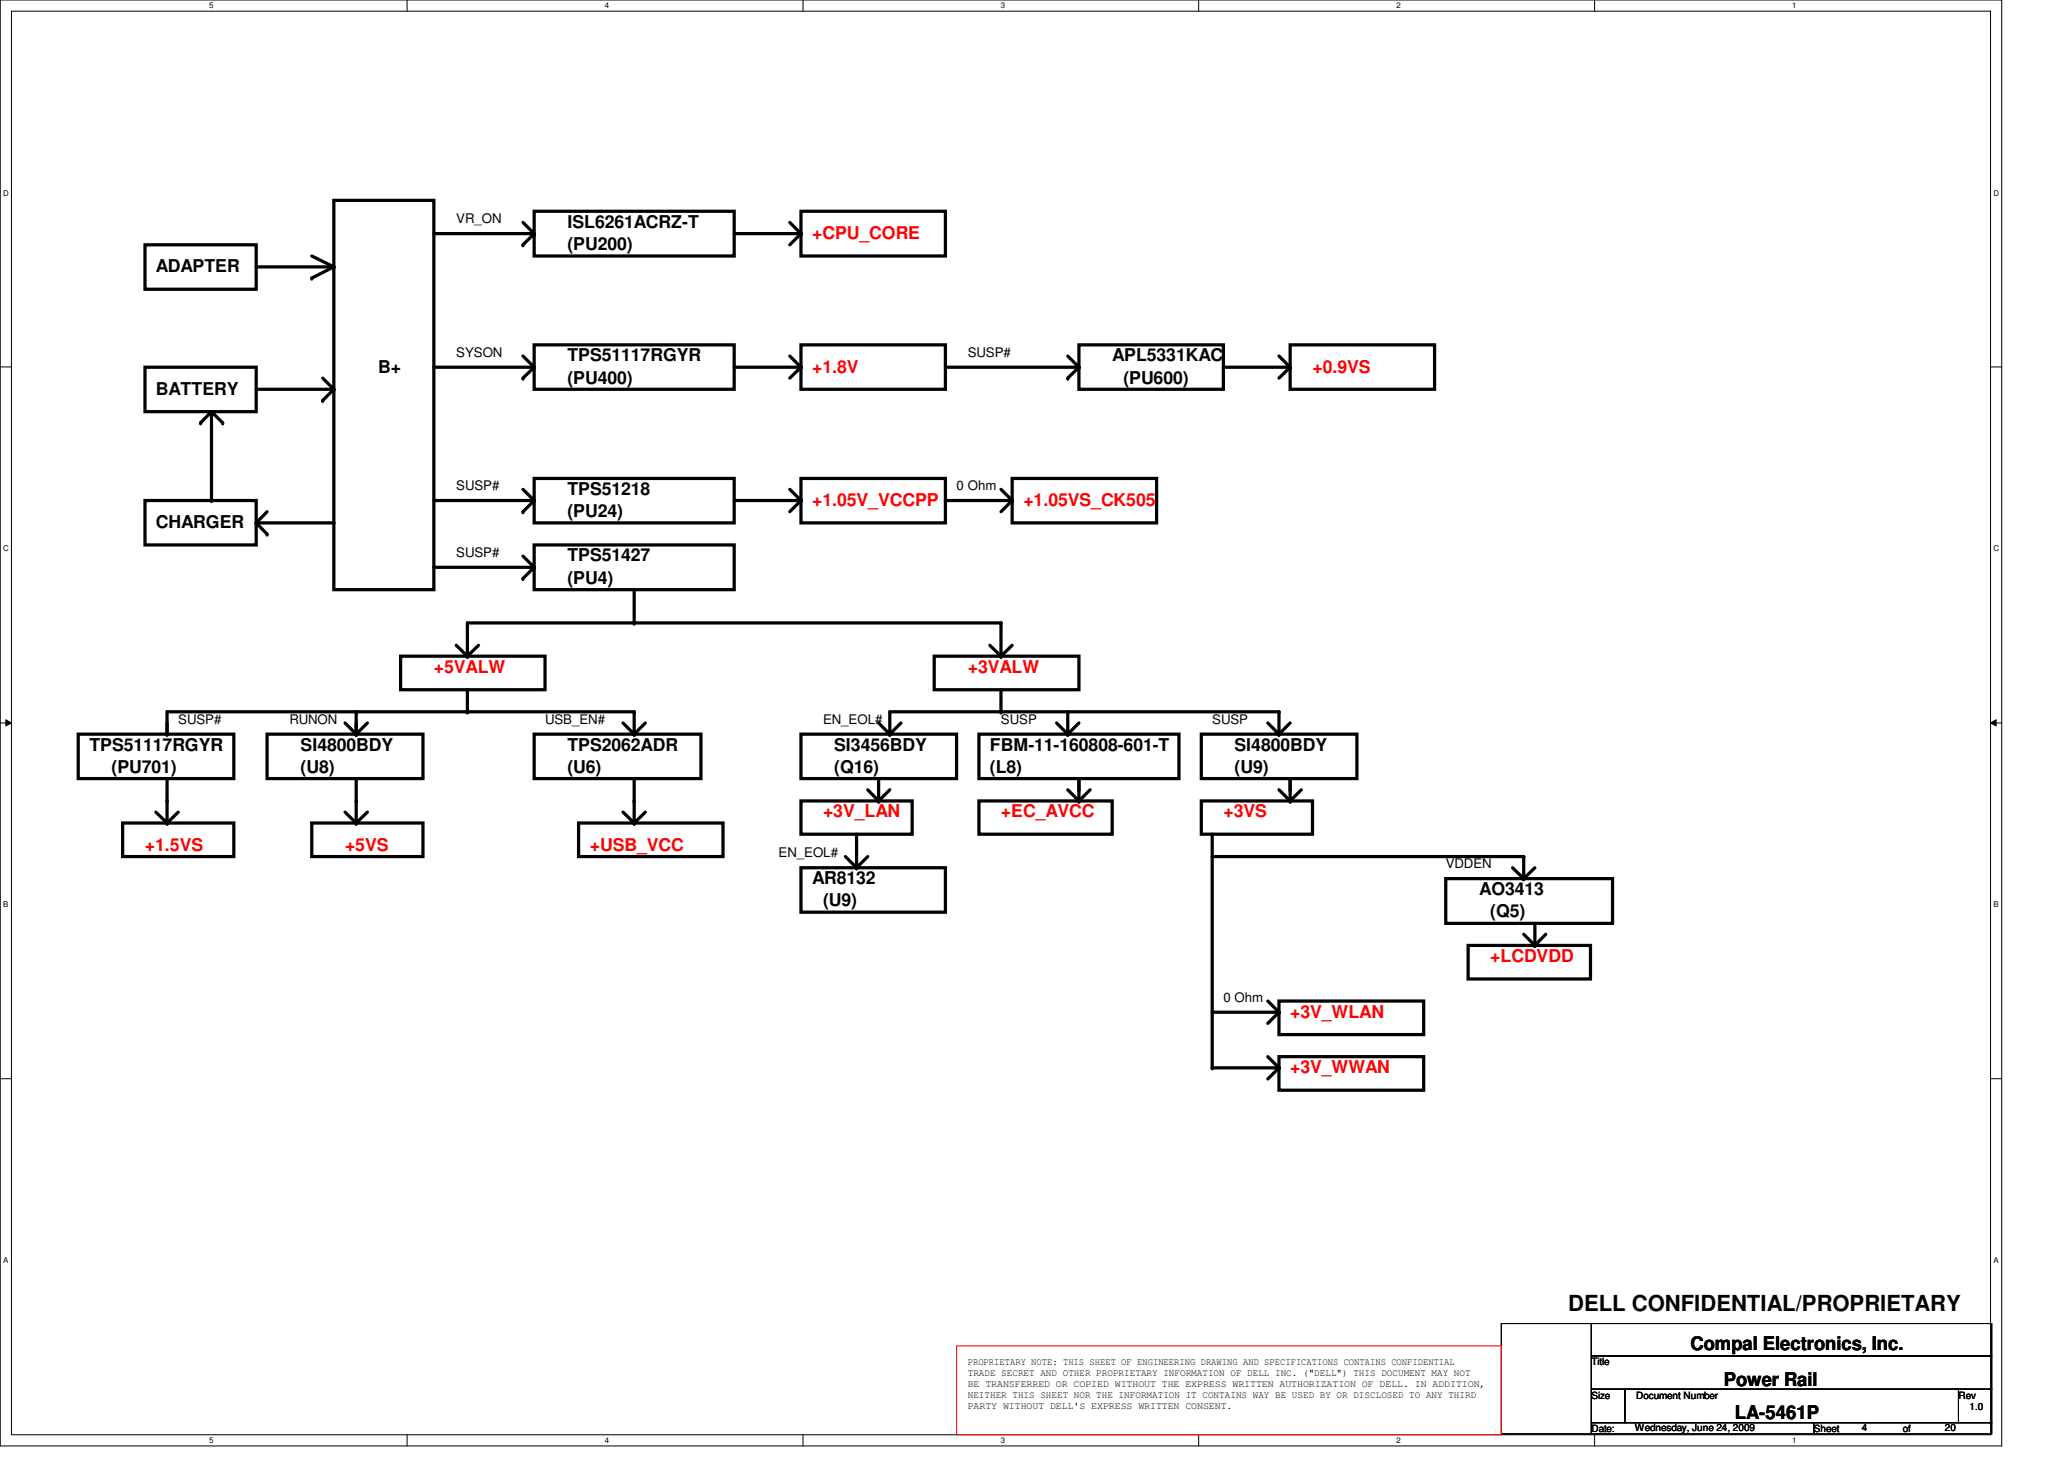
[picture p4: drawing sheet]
<svg xmlns="http://www.w3.org/2000/svg" width="297mm" height="210mm" viewBox="0 0 297 210" stroke-linecap="round" stroke-linejoin="round" font-family="sans-serif">
<path d="M0 0h288.1v208h-288.1zM1.6 1.6h284.9v204.8h-284.9z" fill="none" stroke="#000" stroke-width=".14"/>
<g fill="#fff">
<path d="M30.1 .2h.6v1.2h-.6z"/>
<path d="M30.1 206.6h.6v1.2h-.6z"/>
</g>
<path d="M58.6 0v1.6M58.6 206.4v1.6" fill="none" stroke="#000" stroke-width=".14"/>
<g fill="#fff">
<path d="M87 .2h.6v1.2h-.6z"/>
<path d="M87 206.6h.6v1.2h-.6z"/>
</g>
<path d="M115.6 0v1.6M115.6 206.4v1.6" fill="none" stroke="#000" stroke-width=".14"/>
<g fill="#fff">
<path d="M144 .2h.6v1.2h-.6z"/>
<path d="M144 206.6h.6v1.2h-.6z"/>
</g>
<path d="M172.5 0v1.6M172.5 206.4v1.6" fill="none" stroke="#000" stroke-width=".14"/>
<g fill="#fff">
<path d="M201 .2h.5v1.2h-.5z"/>
<path d="M201 206.6h.5v1.2h-.5z"/>
</g>
<path d="M229.5 0v1.6M229.5 206.4v1.6" fill="none" stroke="#000" stroke-width=".14"/>
<g fill="#fff">
<path d="M257.9 .2h.6v1.2h-.6z"/>
<path d="M257.9 206.6h.6v1.2h-.6z"/>
<path d="M.5 27.2h.7v1.2h-.7z"/>
<path d="M286.9 27.2h.8v1.2h-.8z"/>
<path d="M.5 78.4h.7v1.1h-.7z"/>
<path d="M286.9 78.4h.8v1.1h-.8z"/>
</g>
<path d="M0 52.8h1.6M286.5 52.8h1.6" fill="none" stroke="#000" stroke-width=".14"/>
<g fill="#fff">
<path d="M.5 129.6h.7v1.2h-.7z"/>
<path d="M286.9 129.6h.7v1.2h-.7z"/>
</g>
<path d="M0 104h1.6M.8 103.5l.8 .5-.8 .4zM286.5 104l.8-.5v.9zM286.5 104h1.6" fill="none" stroke="#000" stroke-width=".14"/>
<path d="M.8 103.5l.8 .5-.8 .4zM286.5 104l.8-.5v.9z" fill="#000"/>
<g fill="#fff">
<path d="M.5 180.8h.7v1.1h-.7z"/>
<path d="M286.9 180.8h.7v1.1h-.7z"/>
</g>
<path d="M0 155.2h1.6M286.5 155.2h1.6M216.1 190.4h12.9v15.9h-12.9zM229 190.4h57.6v4.7h-57.6zM229 195.1h57.6v4.8h-57.6zM229 199.9h4.8v4.8h-4.8zM233.8 199.9h48.1v4.8h-48.1zM281.9 199.9h4.7v4.8h-4.7zM229 204.7h32v1.6h-32zM261 204.7h25.6v1.6h-25.6z" fill="none" stroke="#000" stroke-width=".14"/>
<path d="M137.7 193.6h78.4v12.8h-78.4z" fill="none" stroke="#f00" stroke-width=".14"/>
<g fill="none" stroke="#000" stroke-width=".47">
<path d="M20.9 35.2h16v6.4h-16zM36.9 38.4h11.1M44.9 36.8l3.1 1.6M48 28.8h14.4v56h-14.4zM48 38.4l-3.1 1.6M62.4 33.6h14.5M75.3 32l1.6 1.6M76.9 30.4h28.8v6.4h-28.8zM76.9 33.6l-1.6 1.6M105.7 33.6h9.6M113.7 32l1.6 1.6M115.3 30.4h20.8v6.4h-20.8z"/>
<path d="M115.3 33.6l-1.6 1.6M20.9 52.8h16v6.4h-16zM30.4 59.2v12.8M30.4 59.2l-1.5 1.6M30.4 59.2l1.6 1.6M36.9 56h11.1M46.4 54.4l1.6 1.6M48 56l-1.6 1.6M62.4 52.8h14.5M75.3 51.2l1.6 1.6M76.9 49.6h28.8v6.4h-28.8zM76.9 52.8l-1.6 1.6"/>
<path d="M105.7 52.8h9.6M113.7 51.2l1.6 1.6M115.3 49.6h20.8v6.4h-20.8zM115.3 52.8l-1.6 1.6M136.1 52.8h19.2M153.7 51.2l1.6 1.6M155.3 49.6h20.8v6.4h-20.8zM155.3 52.8l-1.6 1.6M176.1 52.8h9.6M184.1 51.2l1.6 1.6M185.7 49.6h20.8v6.4h-20.8zM185.7 52.8l-1.6 1.6"/>
<path d="M20.9 72h16v6.4h-16zM36.9 75.2h11.1M36.9 75.2l1.5 1.6M38.4 73.6l-1.5 1.6M62.4 72h14.5M75.3 70.4l1.6 1.6M76.9 68.8h28.8v6.4h-28.8zM76.9 78.4h28.8v6.4h-28.8zM76.9 72l-1.6 1.6M105.7 72h9.6M113.7 70.4l1.6 1.6M115.3 68.8h20.8v6.4h-20.8z"/>
<path d="M115.3 72l-1.6 1.6M136.1 72h9.6M144.1 70.4l1.6 1.6M145.7 68.8h20.8v6.4h-20.8zM145.7 72l-1.6 1.6M57.7 94.4h20.7v4.8h-20.7zM62.4 81.6h14.5M65.7 92.8l1.6 1.6M67.3 94.4v-4.8h76.8v4.8M67.3 99.2v3.2M68.9 92.8l-1.6 1.6M75.3 80l1.6 1.6"/>
<path d="M76.9 81.6l-1.6 1.6M91.3 84.8v4.8M134.4 94.4h20.9v4.8h-20.9zM142.4 92.8l1.7 1.6M144.1 99.2v3.2M145.7 92.8l-1.6 1.6M11.3 105.6h22.4v6.4h-22.4zM17.6 118.4h16.1v4.8h-16.1zM22.4 116.8l1.6 1.6M24 105.6v-3.2h67.3v3.2M24 112v6.4M25.7 116.8l-1.7 1.6"/>
<path d="M38.4 105.6h22.5v6.4h-22.5zM44.9 118.4h16v4.8h-16zM49.7 104l1.6 1.6M49.7 116.8l1.6 1.6M51.3 102.4v3.2M51.3 112v6.4M52.9 104l-1.6 1.6M52.9 116.8l-1.6 1.6M76.9 105.6h24v6.4h-24zM83.3 118.4h20.8v4.8h-20.8zM89.7 104l1.6 1.6M89.7 116.8l1.6 1.6"/>
<path d="M91.3 112v6.4M92.9 104l-1.6 1.6M92.9 116.8l-1.6 1.6M115.3 105.6h22.4v6.4h-22.4zM115.3 115.2h16v4.8h-16zM124.9 113.6l1.5 1.6M126.4 104l1.7 1.6M126.4 112v3.2M128.1 105.6v-3.2h56v3.2M128.1 113.6l-1.7 1.6M129.7 104l-1.6 1.6M140.9 105.6h28.8v6.4h-28.8z"/>
<path d="M140.9 115.2h19.2v4.8h-19.2zM152.1 104l1.6 1.6M153.7 102.4v3.2M153.7 113.6l1.6 1.6M155.3 104l-1.6 1.6M155.3 112v3.2M156.9 113.6l-1.6 1.6M172.9 105.6h22.4v6.4h-22.4zM172.9 115.2h16v4.8h-16zM182.5 104l1.6 1.6M184.1 113.6l1.6 1.6M185.7 104l-1.6 1.6"/>
<path d="M185.7 112v3.2M187.3 113.6l-1.6 1.6M115.3 124.8h20.8v6.4h-20.8zM121.7 123.2l1.6 1.6M123.3 120v4.8M124.9 123.2l-1.6 1.6M174.5 120v33.6h9.6M174.5 123.2h44.8v3.2M208.1 126.4h24v6.4h-24zM211.3 136h17.6v4.8h-17.6zM217.7 124.8l1.6 1.6M219.3 134.4l1.6 1.6"/>
<path d="M220.9 124.8l-1.6 1.6M220.9 132.8v3.2M222.5 134.4l-1.6 1.6M174.5 145.6h9.6M182.5 144l1.6 1.6M182.5 152l1.6 1.6M184.1 144h20.8v4.8h-20.8zM184.1 152h20.8v4.8h-20.8zM184.1 145.6l-1.6 1.6M184.1 153.6l-1.6 1.6"/>
</g>
<g fill="#000">
<circle cx="48" cy="38.4" r=".23"/>
<circle cx="75.3" cy="35.2" r=".23"/>
<circle cx="76.9" cy="33.6" r=".23"/>
<circle cx="115.3" cy="33.6" r=".23"/>
<circle cx="44.9" cy="40" r=".23"/>
<circle cx="46.4" cy="57.6" r=".23"/>
<circle cx="48" cy="56" r=".23"/>
<circle cx="75.3" cy="54.4" r=".23"/>
<circle cx="76.9" cy="52.8" r=".23"/>
<circle cx="115.3" cy="52.8" r=".23"/>
<circle cx="153.7" cy="54.4" r=".23"/>
<circle cx="155.3" cy="52.8" r=".23"/>
<circle cx="185.7" cy="52.8" r=".23"/>
<circle cx="28.9" cy="60.8" r=".23"/>
<circle cx="30.4" cy="72" r=".23"/>
<circle cx="32" cy="60.8" r=".23"/>
<circle cx="36.9" cy="75.2" r=".23"/>
<circle cx="38.4" cy="76.8" r=".23"/>
<circle cx="48" cy="75.2" r=".23"/>
<circle cx="75.3" cy="73.6" r=".23"/>
<circle cx="76.9" cy="72" r=".23"/>
<circle cx="115.3" cy="72" r=".23"/>
<circle cx="145.7" cy="72" r=".23"/>
<circle cx="67.3" cy="94.4" r=".23"/>
<circle cx="75.3" cy="83.2" r=".23"/>
<circle cx="76.9" cy="81.6" r=".23"/>
<circle cx="91.3" cy="89.6" r=".23"/>
<circle cx="144.1" cy="94.4" r=".23"/>
<circle cx="144.1" cy="89.6" r=".23"/>
<circle cx="24" cy="105.6" r=".23"/>
<circle cx="24" cy="118.4" r=".23"/>
<circle cx="24" cy="115.2" r=".23"/>
<circle cx="51.3" cy="118.4" r=".23"/>
<circle cx="51.3" cy="105.6" r=".23"/>
<circle cx="51.3" cy="102.4" r=".23"/>
<circle cx="51.3" cy="115.2" r=".23"/>
<circle cx="67.3" cy="102.4" r=".23"/>
<circle cx="91.3" cy="118.4" r=".23"/>
<circle cx="91.3" cy="115.2" r=".23"/>
<circle cx="91.3" cy="102.4" r=".23"/>
<circle cx="91.3" cy="105.6" r=".23"/>
<circle cx="126.4" cy="115.2" r=".23"/>
<circle cx="128.1" cy="105.6" r=".23"/>
<circle cx="144.1" cy="102.4" r=".23"/>
<circle cx="153.7" cy="105.6" r=".23"/>
<circle cx="155.3" cy="115.2" r=".23"/>
<circle cx="155.3" cy="113.6" r=".23"/>
<circle cx="184.1" cy="102.4" r=".23"/>
<circle cx="184.1" cy="105.6" r=".23"/>
<circle cx="185.7" cy="115.2" r=".23"/>
<circle cx="185.7" cy="113.6" r=".23"/>
<circle cx="123.3" cy="124.8" r=".23"/>
<circle cx="219.3" cy="126.4" r=".23"/>
<circle cx="219.3" cy="123.2" r=".23"/>
<circle cx="220.9" cy="136" r=".23"/>
<circle cx="174.5" cy="153.6" r=".23"/>
<circle cx="184.1" cy="145.6" r=".23"/>
<circle cx="184.1" cy="153.6" r=".23"/>
</g>
<text font-size="3.2" x="225.7" y="188.6">DELL CONFIDENTIAL/PROPRIETARY</text>
<g font-size="2.7">
<text x="243.3" y="194.3">Compal Electronics, Inc.</text>
<text x="248.1" y="199.4">Power Rail</text>
<text x="249.7" y="204.2">LA-5461P</text>
</g>
<g font-size="2.5">
<text x="81.7" y="32.8">ISL6261ACRZ-T</text>
<text x="81.7" y="36">(PU200)</text>
<text x="22.4" y="39.2">ADAPTER</text>
<text x="54.4" y="53.6">B+</text>
<text x="81.7" y="52">TPS51117RGYR</text>
<text x="160.1" y="52">APL5331KAC</text>
<text x="22.4" y="56.8">BATTERY</text>
<text x="81.7" y="55.2">(PU400)</text>
<text x="161.7" y="55.2">(PU600)</text>
<text x="81.7" y="71.2">TPS51218</text>
<text x="22.4" y="76">CHARGER</text>
<text x="81.7" y="74.4">(PU24)</text>
<text x="81.7" y="80.8">TPS51427</text>
<text x="81.7" y="84">(PU4)</text>
<text x="12.9" y="108">TPS51117RGYR</text>
<text x="43.3" y="108">SI4800BDY</text>
<text x="81.7" y="108">TPS2062ADR</text>
<text x="120.1" y="108">SI3456BDY</text>
<text x="142.4" y="108">FBM-11-160808-601-T</text>
<text x="177.7" y="108">SI4800BDY</text>
<text x="16" y="111.2">(PU701)</text>
<text x="43.3" y="111.2">(U8)</text>
<text x="81.7" y="111.2">(U6)</text>
<text x="120.1" y="111.2">(Q16)</text>
<text x="142.4" y="111.2">(L8)</text>
<text x="177.7" y="111.2">(U9)</text>
<text x="116.9" y="127.2">AR8132</text>
<text x="118.4" y="130.4">(U9)</text>
<text x="212.9" y="128.8">AO3413</text>
<text x="214.5" y="132">(Q5)</text>
</g>
<g font-size="2.5" fill="#f00">
<text x="116.9" y="34.4">+CPU_CORE</text>
<text x="116.9" y="53.6">+1.8V</text>
<text x="188.9" y="53.6">+0.9VS</text>
<text x="116.9" y="72.8">+1.05V_VCCPP</text>
<text x="147.3" y="72.8">+1.05VS_CK505</text>
<text x="62.4" y="96.8">+5VALW</text>
<text x="139.3" y="96.8">+3VALW</text>
<text x="118.4" y="117.6">+3V_LAN</text>
<text x="144.1" y="117.6">+EC_AVCC</text>
<text x="176.1" y="117.6">+3VS</text>
<text x="20.9" y="122.4">+1.5VS</text>
<text x="49.7" y="122.4">+5VS</text>
<text x="84.9" y="122.4">+USB_VCC</text>
<text x="214.5" y="138.4">+LCDVDD</text>
<text x="185.7" y="146.4">+3V_WLAN</text>
<text x="185.7" y="154.4">+3V_WWAN</text>
</g>
<g font-size="1.9">
<text x="65.7" y="32.1">VR_ON</text>
<text x="65.7" y="51.3">SYSON</text>
<text x="139.3" y="51.3">SUSP#</text>
<text x="65.7" y="70.5">SUSP#</text>
<text x="137.7" y="70.5">0 Ohm</text>
<text x="65.7" y="80.1">SUSP#</text>
<text x="25.7" y="104.1">SUSP#</text>
<text x="41.7" y="104.1">RUNON</text>
<text x="78.4" y="104.1">USB_EN#</text>
<text x="118.4" y="104.1">EN_EOL#</text>
<text x="144.1" y="104.1">SUSP</text>
<text x="174.5" y="104.1">SUSP</text>
<text x="112.1" y="123.3">EN_EOL#</text>
<text x="208.1" y="124.9">VDDEN</text>
<text x="176.1" y="144.1">0 Ohm</text>
</g>
<g font-size="1.4">
<text x="139.3" y="196.4">PROPRIETARY NOTE: THIS SHEET OF ENGINEERING DRAWING AND SPECIFICATIONS CONTAINS CONFIDENTIAL</text>
<text x="139.3" y="198">TRADE SECRET AND OTHER PROPRIETARY INFORMATION OF DELL INC. (&quot;DELL&quot;) THIS DOCUMENT MAY NOT</text>
<text x="229" y="196.4">Title</text>
<text x="139.3" y="199.6">BE TRANSFERRED OR COPIED WITHOUT THE EXPRESS WRITTEN AUTHORIZATION OF DELL. IN ADDITION,</text>
<text x="139.3" y="201.1">NEITHER THIS SHEET NOR THE INFORMATION IT CONTAINS WAY BE USED BY OR DISCLOSED TO ANY THIRD</text>
<text x="139.3" y="202.7">PARTY WITHOUT DELL'S EXPRESS WRITTEN CONSENT.</text>
<text x="229" y="201.2">Size</text>
<text x="235.5" y="201.2">Document Number</text>
<text x="281.9" y="201.2">Rev</text>
<text x="283.5" y="202.8">1.0</text>
<text x="229" y="206">Date:</text>
<text x="235.3" y="205.9">Wednesday, June 24, 2009</text>
<text x="261" y="206">Sheet</text>
<text x="267.9" y="205.9">4</text>
<text x="273.9" y="206">of</text>
<text x="279.9" y="205.9">20</text>
</g>
<g font-size="1.1">
<text x="30.1" y="1.1">5</text>
<text x="87" y="1.1">4</text>
<text x="144" y="1.1">3</text>
<text x="201" y="1.1">2</text>
<text x="257.9" y="1.1">1</text>
<text x=".5" y="28.2">D</text>
<text x="286.9" y="28.2">D</text>
<text x=".5" y="79.3">C</text>
<text x="286.9" y="79.3">C</text>
<text x=".5" y="130.6">B</text>
<text x="286.9" y="130.6">B</text>
<text x=".5" y="181.7">A</text>
<text x="286.9" y="181.7">A</text>
<text x="30.1" y="207.6">5</text>
<text x="87" y="207.6">4</text>
<text x="144" y="207.6">3</text>
<text x="201" y="207.6">2</text>
<text x="257.9" y="207.6">1</text>
</g>
</svg>
